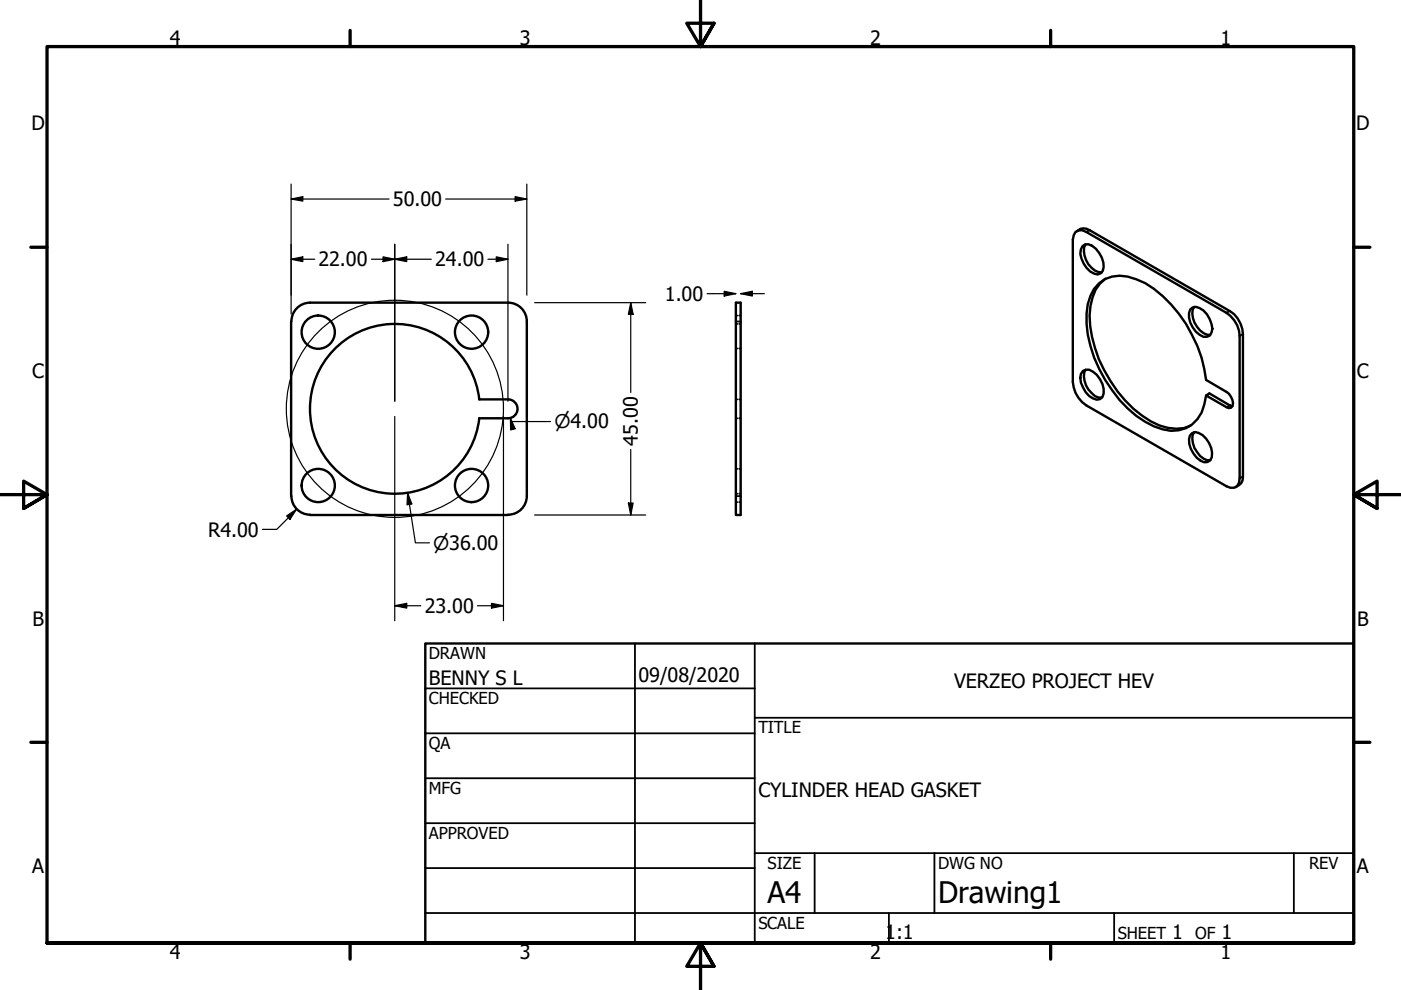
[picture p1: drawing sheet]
<svg xmlns="http://www.w3.org/2000/svg" width="297mm" height="210mm" viewBox="0 0 297 210" stroke-linecap="round" stroke-linejoin="round" font-family="sans-serif">
<!-- layer: Visible (ANSI) -->
<g fill="none" stroke="#000" stroke-width=".51">
<path d="M228 49.2l.7-.3 .7-.1 .9 .4 29.7 17.1a6.2 6.2 0 0 1 2.8 4.9v30.2a1.72 1.72 0 0 1-.8 1.9 1.72 1.72 0 0 1-2-.2l-29.7-17.1a6.4 6.4 0 0 1-2.8-5v-30.2l.1-.9zM228.3 49a2.1 2.1 0 0 1 2.7-.2l29.7 17.1a5.9 5.9 0 0 1 2.8 4.9v30.2a2.16 2.16 0 0 1-1.5 2.3M229.5 52.2l.5-.3a3 3 0 0 1 3 1.7 4.2 4.2 0 0 1 .8 3.8l-.4 .5-.7 .3a4.8 4.8 0 0 1-3.5-5.3zM230.2 51.8a3.9 3.9 0 0 0 .6 4.2 3.4 3.4 0 0 0 2.8 1.8M234.4 59.1a8 8 0 0 0-3.2 5.8 24.2 24.2 0 0 0 4.3 15.9 23 23 0 0 0 10.3 9.4 8.5 8.5 0 0 0 6.6 .1M61.7 68.2v37M65.7 64.2h42a4 4 0 0 1 4 3.9v37.1M65.8 64.2a4 4 0 0 0-4 3.9M71.2 73.8a18 18 0 0 1 18.6-4.1 18 18 0 0 1 11.8 15h6.1a2 2 0 0 1 2 2 2 2 0 0 1-2 2h-6.1a18 18 0 0 1-25.8 14.1 18 18 0 0 1-4.6-29zM156 64.2h1v45h-1zM229.6 78.6l.6-.2h.7a5.2 5.2 0 0 1 3.1 5 1.39 1.39 0 0 1-2.2 1.1 5.2 5.2 0 0 1-2.6-5.2zM230.2 78.4a3.8 3.8 0 0 0 .6 4.2l1.4 1.4 .7 .3h.7"/>
<path d="M252.3 65.6l.6-.4a2.94 2.94 0 0 1 3 1.4 4.7 4.7 0 0 1 1 3.9l-.4 .7-.6 .2h-.8a5.2 5.2 0 0 1-3-5zM253.2 65.1a3.8 3.8 0 0 0 .6 4.2 3.4 3.4 0 0 0 2.8 1.7M252.7 91.9l.7-.3a4.8 4.8 0 0 1 3.5 5.3 1.45 1.45 0 0 1-2.3 .8 5 5 0 0 1-2.3-5.3zM253.2 91.7a3.7 3.7 0 0 0 .6 4.2 3.1 3.1 0 0 0 2.8 1.7M255.7 83.9a8.1 8.1 0 0 1-4.2 6.9 8.1 8.1 0 0 1-6.8-.4 23.9 23.9 0 0 1-10.4-9.8 25.6 25.6 0 0 1-3.9-14.1 8.6 8.6 0 0 1 3.9-7.3 7.8 7.8 0 0 1 6.6 0 20.4 20.4 0 0 1 9 7.3 28.5 28.5 0 0 1 5.8 14.1l4.3 2.5a2.9 2.9 0 0 1 1.3 3l-.3 .4h-.5l-.5-.2-4.3-2.4 .7-.5 4.3 2.6 .6 .1M61.8 105.2a4 4 0 0 0 4 3.9M65.7 109.2h42M111.7 105.2a4 4 0 0 1-4 3.9"/>
<circle cx="67.5" cy="70.4" r="3.5"/>
<circle cx="100" cy="70.4" r="3.5"/>
<circle cx="67.5" cy="102.9" r="3.5"/>
<circle cx="100" cy="102.9" r="3.5"/>
</g>
<!-- layer: Hidden (ANSI) -->
<g fill="none" stroke="#000" stroke-width=".38">
<path d="M156 66.9h.3M156 73.9h.3M156 68.7h.3M156.7 66.9h.3M156.7 73.9h.3M156.7 68.7h.3M156 84.7h.3M156 88.7h.3M156 99.4h.3M156.7 84.7h.3M156.7 88.7h.3M156.7 99.4h.3"/>
<path d="M156 106.5h.3M156 104.7h.3M156.7 106.5h.3M156.7 104.7h.3"/>
</g>
<!-- layer: Visible Narrow (ANSI) -->
<path d="M231 48.8l-.7 .4M156 68.2h1M260.7 65.9l-.7 .4M263.5 70.8l-.7 .4M260.7 86l-.7 .3M156 105.2h1M263.5 101l-.7 .4" fill="none" stroke="#000" stroke-width=".38"/>
<!-- layer: Title (ANSI) -->
<g fill="none" stroke="#000" stroke-width=".38">
<path d="M134.6 136.4v63.5M160 136.4v63.5M90.2 146h69.8M90.2 155.5h69.8M160 152.2h127M90.2 165h69.8M90.2 174.5h69.8M90.2 193.6h196.8M90.2 184.1h69.8M160 180.9h127M172.7 180.9v12.7M188.5 193.6v6.3"/>
<path d="M198.1 180.9v12.7M236.2 193.6v6.3M274.3 180.9v12.7"/>
</g>
<path d="M90.2 136.4h196.8v63.5h-196.8z" fill="none" stroke="#000" stroke-width=".51"/>
<!-- layer: Border (ANSI) -->
<g fill="none" stroke="#000" stroke-width=".7">
<path d="M148.5 -.1v10l-2.9-5h5.8l-2.9 5 2.9-5M74.2 6.4v3.5M222.8 6.4v3.5M6.5 52.4h3.5M287 52.4h3.4M0 104.9h10l-5-2.9v5.8l5-2.9-5 2.9M297 104.9h-10l5-2.9v5.8l-5-2.9 5 2.9M6.5 157.4h3.5M287 157.4h3.4M10 199.9v-190h277v190h-277h277M74.2 199.9v3.5M222.8 199.9v3.5"/>
<path d="M151.4 204.9l-2.9-5 2.9 5h-5.8l2.9-5v10"/>
</g>
<!-- layer: Sketch Geometry (ANSI) -->
<circle cx="83.7" cy="86.7" r="23" fill="none" stroke="#000" stroke-width=".25"/>
<!-- layer: Dimension (ANSI) -->
<g fill="none" stroke="#000" stroke-width=".25">
<path d="M61.7 39v27.6M111.7 39v23.6M61.7 42.2l2.5-.5v.9zM61.7 55l2.5-.5v1zM61.7 42.2h20.8M61.7 55h5M78.7 55h12.7M81.2 54.5l2.5 .5-2.5 .5zM83.7 55l2.5-.5v1zM83.7 51.8v33.3M94.5 42.2h17.2M103.4 55h4.3"/>
<path d="M105.2 54.5l2.5 .5-2.5 .5zM107.7 51.8v33.3M109.2 41.7l2.5 .5-2.5 .4zM113.3 64.2h23.6M133.7 64.2l.5 2.4h-1zM133.7 64.2v19M149.9 62.3h6.1M153.5 61.8l2.5 .5-2.5 .5zM157 62.3l2.5-.5v1zM157 62.3h5.1M83.7 88.3v43.3M106.7 88.3v43.3"/>
<path d="M108.2 88.6l1 2.3-.9 .3zM108.2 88.6l.6 2.4-.4-1.6h8.3M133.7 95.3v13.9M60.8 109.4l2.1-1.4-1.4 2.1zM62.9 108l-4.2 4.2h-3.1M86.4 104.5l.9 2.3-1 .2zM86.4 104.5l1.7 10.6h3M113.3 109.2h23.6M133.2 106.7h1l-.5 2.5zM83.7 128.4l2.5-.5v1zM83.7 128.4h5.5M101.2 128.4h5.5"/>
<path d="M104.2 127.9l2.5 .5-2.5 .5z"/>
</g>
<g fill="#000">
<path d="M61.7 42.2l2.5-.5v.9z" fill-rule="evenodd"/>
<path d="M61.7 55l2.5-.5v1z" fill-rule="evenodd"/>
<path d="M81.2 54.5l2.5 .5-2.5 .5z" fill-rule="evenodd"/>
<path d="M83.7 55l2.5-.5v1z" fill-rule="evenodd"/>
<path d="M105.2 54.5l2.5 .5-2.5 .5z" fill-rule="evenodd"/>
<path d="M109.2 41.7l2.5 .5-2.5 .4z" fill-rule="evenodd"/>
<path d="M133.7 64.2l.5 2.4h-1z" fill-rule="evenodd"/>
<path d="M153.5 61.8l2.5 .5-2.5 .5z" fill-rule="evenodd"/>
<path d="M157 62.3l2.5-.5v1z" fill-rule="evenodd"/>
<path d="M108.2 88.6l1 2.3-.9 .3z" fill-rule="evenodd"/>
<path d="M60.8 109.4l2.1-1.4-1.4 2.1z" fill-rule="evenodd"/>
<path d="M86.4 104.5l.9 2.3-1 .2z" fill-rule="evenodd"/>
<path d="M133.2 106.7h1l-.5 2.5z" fill-rule="evenodd"/>
<path d="M83.7 128.4l2.5-.5v1z" fill-rule="evenodd"/>
<path d="M104.2 127.9l2.5 .5-2.5 .5z" fill-rule="evenodd"/>
</g>
<g font-size="6.3">
<text x="162.8" y="191.4">A4</text>
<text x="198.9" y="191.5">Drawing1</text>
</g>
<g font-size="4.2">
<text x="36" y="9.5">4</text>
<text x="110.2" y="9.5">3</text>
<text x="184.5" y="9.5">2</text>
<text x="258.8" y="9.5">1</text>
<text x="6.7" y="27.7">D</text>
<text x="287.5" y="27.7">D</text>
<text x="83.3" y="43.7">50.00</text>
<text x="67.5" y="56.5">22.00</text>
<text x="92.3" y="56.5">24.00</text>
<text x="141" y="63.8">1.00</text>
<text x="6.8" y="80.2">C</text>
<text x="287.7" y="80.2">C</text>
<text x="135.3" y="94.5" transform="rotate(-90 135.3 94.5)">45.00</text>
<text x="44.1" y="113.8">R4.00</text>
<text x="90" y="130">23.00</text>
<text x="6.9" y="132.7">B</text>
<text x="287.7" y="132.7">B</text>
<text x="90.9" y="145.1">BENNY S L</text>
<text x="135.4" y="144.5">09/08/2020</text>
<text x="202.3" y="145.8">VERZEO PROJECT HEV</text>
<text x="160.8" y="169.1">CYLINDER HEAD GASKET</text>
<text x="6.8" y="185.2">A</text>
<text x="287.7" y="185.2">A</text>
<text x="36" y="203.4">4</text>
<text x="110.2" y="203.4">3</text>
<text x="184.5" y="203.4">2</text>
<text x="187.7" y="199.2">1:1</text>
<text x="248.5" y="199.1">1</text>
<text x="258.8" y="203.4">1</text>
<text x="259" y="199.1">1</text>
</g>
<g font-size="4">
<text x="117.5" y="90.8">⌀4.00</text>
<text x="91.8" y="116.6">⌀36.00</text>
</g>
<g font-size="3.5">
<text x="90.9" y="139.7">DRAWN</text>
<text x="90.9" y="149.3">CHECKED</text>
<text x="160.8" y="155.5">TITLE</text>
<text x="90.9" y="158.8">QA</text>
<text x="90.9" y="168.3">MFG</text>
<text x="90.9" y="177.8">APPROVED</text>
<text x="162.8" y="184.2">SIZE</text>
<text x="198.9" y="184.2">DWG NO</text>
<text x="277.6" y="184.2">REV</text>
<text x="160.8" y="196.9">SCALE</text>
<text x="237" y="199.1">SHEET</text>
<text x="253.4" y="199.1">OF</text>
</g>
</svg>
